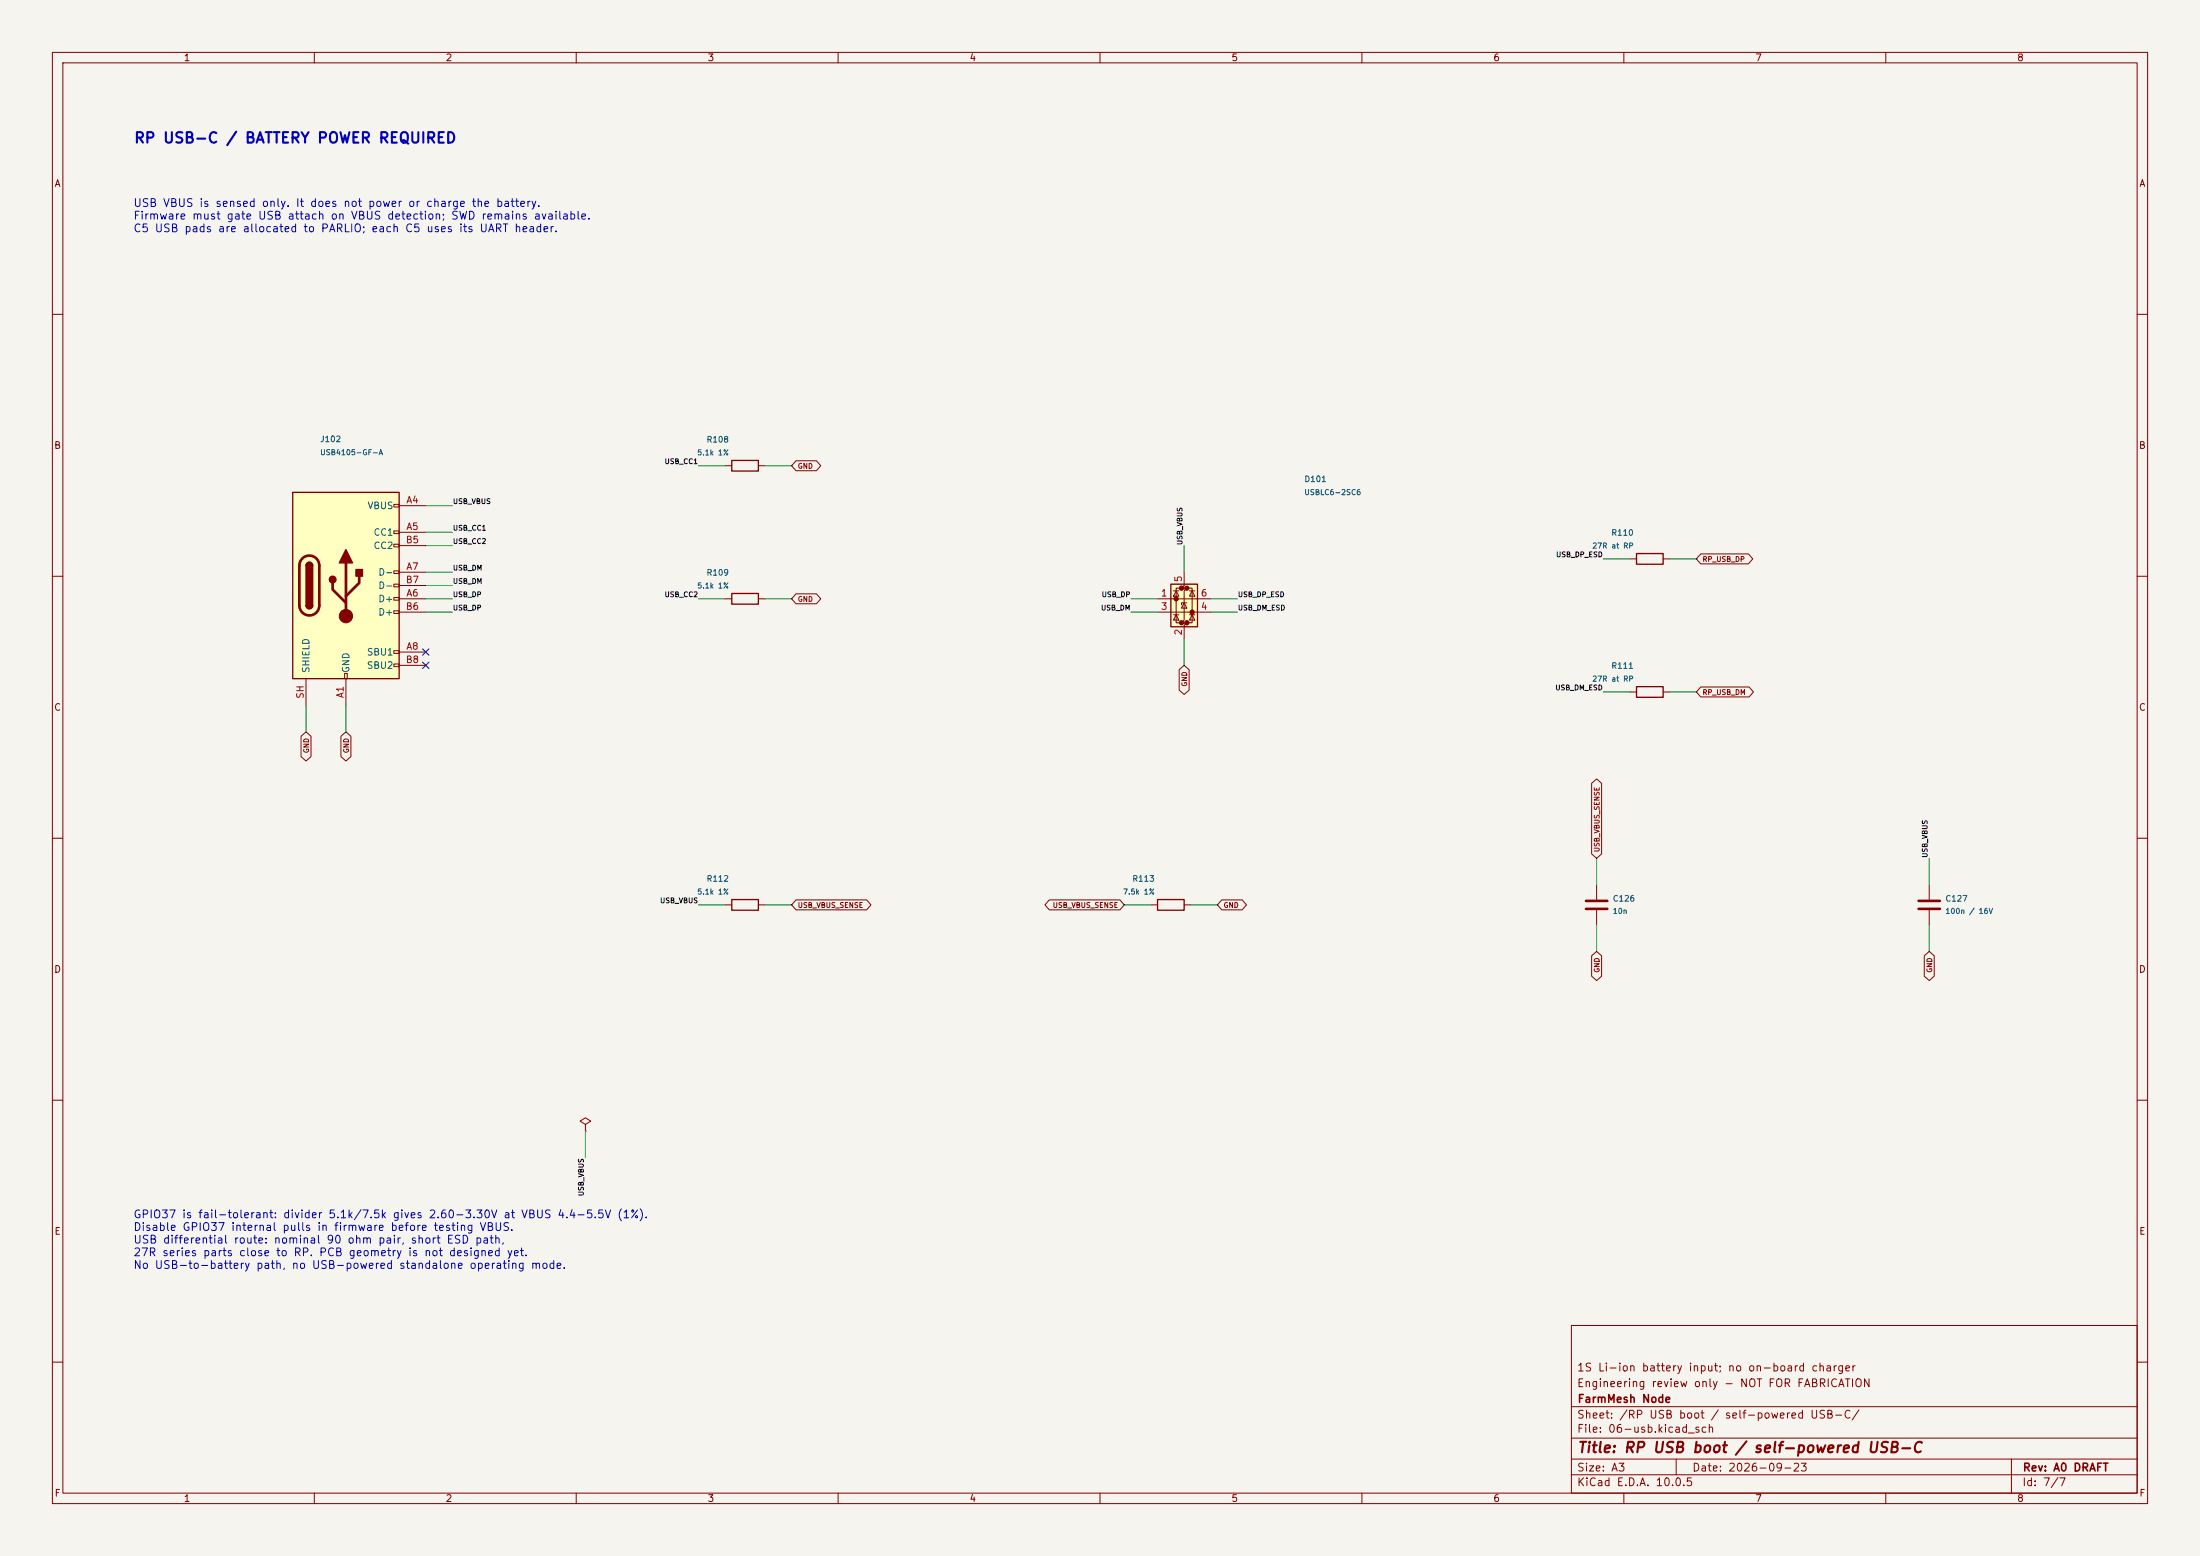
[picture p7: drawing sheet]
(kicad_sch
 (version 20260306)
 (generator "eeschema")
 (generator_version "10.0")
 (paper "A3")
 (title_block
  (title "RP USB boot / self-powered USB-C")
  (date "2026-09-23")
  (rev "A0 DRAFT")
  (company "FarmMesh Node")
  (comment 1 "Engineering review only - NOT FOR FABRICATION")
  (comment 2 "1S Li-ion battery input; no on-board charger"))
 (lib_symbols
  (symbol "Connector:USB_C_Receptacle_USB2.0_16P"
   (pin_names
    (offset 1.016)) (exclude_from_sim no) (in_bom yes) (on_board yes)
   (in_pos_files yes)
   (duplicate_pin_numbers_are_jumpers no)
   (property "Reference" "J" (at 0 22.225 0) (show_name no) (do_not_autoplace no) (effects (font (size 1.27 1.27))))
   (property "Value" "USB_C_Receptacle_USB2.0_16P" (at 0 19.685 0) (show_name no) (do_not_autoplace no) (effects (font (size 1.27 1.27))))
   (property "Footprint" "" (at 3.81 0 0) (show_name no) (do_not_autoplace no) (hide yes) (effects (font (size 1.27 1.27))))
   (property "Datasheet" "https://www.usb.org/sites/default/files/documents/usb_type-c.zip" (at 3.81 0 0) (show_name no) (do_not_autoplace no) (hide yes) (effects (font (size 1.27 1.27))))
   (property "Description" "USB 2.0-only 16P Type-C Receptacle connector" (at 0 0 0) (show_name no) (do_not_autoplace no) (hide yes) (effects (font (size 1.27 1.27))))
   (symbol "USB_C_Receptacle_USB2.0_16P_0_0"
    (rectangle (start -0.254 -17.78) (end 0.254 -16.764) (stroke (width 0) (type default)) (fill (type none)))
    (rectangle (start 10.16 15.494) (end 9.144 14.986) (stroke (width 0) (type default)) (fill (type none)))
    (rectangle (start 10.16 10.414) (end 9.144 9.906) (stroke (width 0) (type default)) (fill (type none)))
    (rectangle (start 10.16 7.874) (end 9.144 7.366) (stroke (width 0) (type default)) (fill (type none)))
    (rectangle (start 10.16 2.794) (end 9.144 2.286) (stroke (width 0) (type default)) (fill (type none)))
    (rectangle (start 10.16 0.254) (end 9.144 -0.254) (stroke (width 0) (type default)) (fill (type none)))
    (rectangle (start 10.16 -2.286) (end 9.144 -2.794) (stroke (width 0) (type default)) (fill (type none)))
    (rectangle (start 10.16 -4.826) (end 9.144 -5.334) (stroke (width 0) (type default)) (fill (type none)))
    (rectangle (start 10.16 -12.446) (end 9.144 -12.954) (stroke (width 0) (type default)) (fill (type none)))
    (rectangle (start 10.16 -14.986) (end 9.144 -15.494) (stroke (width 0) (type default)) (fill (type none))))
   (symbol "USB_C_Receptacle_USB2.0_16P_0_1"
    (rectangle (start -10.16 17.78) (end 10.16 -17.78) (stroke (width 0.254) (type default)) (fill (type background)))
    (polyline (pts (xy -8.89 -3.81) (xy -8.89 3.81)) (stroke (width 0.508) (type default)) (fill (type none)))
    (rectangle (start -7.62 -3.81) (end -6.35 3.81) (stroke (width 0.254) (type default)) (fill (type outline)))
    (arc (start -7.62 3.81) (mid -6.985 4.4423) (end -6.35 3.81) (stroke (width 0.254) (type default)) (fill (type none)))
    (arc (start -7.62 3.81) (mid -6.985 4.4423) (end -6.35 3.81) (stroke (width 0.254) (type default)) (fill (type outline)))
    (arc (start -8.89 3.81) (mid -6.985 5.7067) (end -5.08 3.81) (stroke (width 0.508) (type default)) (fill (type none)))
    (arc (start -5.08 -3.81) (mid -6.985 -5.7067) (end -8.89 -3.81) (stroke (width 0.508) (type default)) (fill (type none)))
    (arc (start -6.35 -3.81) (mid -6.985 -4.4423) (end -7.62 -3.81) (stroke (width 0.254) (type default)) (fill (type none)))
    (arc (start -6.35 -3.81) (mid -6.985 -4.4423) (end -7.62 -3.81) (stroke (width 0.254) (type default)) (fill (type outline)))
    (polyline (pts (xy -5.08 3.81) (xy -5.08 -3.81)) (stroke (width 0.508) (type default)) (fill (type none)))
    (circle (center -2.54 1.143) (radius 0.635) (stroke (width 0.254) (type default)) (fill (type outline)))
    (polyline (pts (xy -1.27 4.318) (xy 0 6.858) (xy 1.27 4.318) (xy -1.27 4.318)) (stroke (width 0.254) (type default)) (fill (type outline)))
    (polyline (pts (xy 0 -2.032) (xy 2.54 0.508) (xy 2.54 1.778)) (stroke (width 0.508) (type default)) (fill (type none)))
    (polyline (pts (xy 0 -3.302) (xy -2.54 -0.762) (xy -2.54 0.508)) (stroke (width 0.508) (type default)) (fill (type none)))
    (polyline (pts (xy 0 -5.842) (xy 0 4.318)) (stroke (width 0.508) (type default)) (fill (type none)))
    (circle (center 0 -5.842) (radius 1.27) (stroke (width 0) (type default)) (fill (type outline)))
    (rectangle (start 1.905 1.778) (end 3.175 3.048) (stroke (width 0.254) (type default)) (fill (type outline))))
   (symbol "USB_C_Receptacle_USB2.0_16P_1_1"
    (pin passive line (at 0 -22.86 90) (length 5.08) (name "GND" (effects (font (size 1.27 1.27)))) (number "A1" (effects (font (size 1.27 1.27)))))
    (pin passive line (at 15.24 15.24 180) (length 5.08) (name "VBUS" (effects (font (size 1.27 1.27)))) (number "A4" (effects (font (size 1.27 1.27)))))
    (pin bidirectional line (at 15.24 10.16 180) (length 5.08) (name "CC1" (effects (font (size 1.27 1.27)))) (number "A5" (effects (font (size 1.27 1.27)))))
    (pin bidirectional line (at 15.24 -2.54 180) (length 5.08) (name "D+" (effects (font (size 1.27 1.27)))) (number "A6" (effects (font (size 1.27 1.27)))))
    (pin bidirectional line (at 15.24 2.54 180) (length 5.08) (name "D-" (effects (font (size 1.27 1.27)))) (number "A7" (effects (font (size 1.27 1.27)))))
    (pin bidirectional line (at 15.24 -12.7 180) (length 5.08) (name "SBU1" (effects (font (size 1.27 1.27)))) (number "A8" (effects (font (size 1.27 1.27)))))
    (pin passive line (at 15.24 15.24 180) (length 5.08) (hide yes) (name "VBUS" (effects (font (size 1.27 1.27)))) (number "A9" (effects (font (size 1.27 1.27)))))
    (pin passive line (at 0 -22.86 90) (length 5.08) (hide yes) (name "GND" (effects (font (size 1.27 1.27)))) (number "A12" (effects (font (size 1.27 1.27)))))
    (pin passive line (at 0 -22.86 90) (length 5.08) (hide yes) (name "GND" (effects (font (size 1.27 1.27)))) (number "B1" (effects (font (size 1.27 1.27)))))
    (pin passive line (at 15.24 15.24 180) (length 5.08) (hide yes) (name "VBUS" (effects (font (size 1.27 1.27)))) (number "B4" (effects (font (size 1.27 1.27)))))
    (pin bidirectional line (at 15.24 7.62 180) (length 5.08) (name "CC2" (effects (font (size 1.27 1.27)))) (number "B5" (effects (font (size 1.27 1.27)))))
    (pin bidirectional line (at 15.24 -5.08 180) (length 5.08) (name "D+" (effects (font (size 1.27 1.27)))) (number "B6" (effects (font (size 1.27 1.27)))))
    (pin bidirectional line (at 15.24 0 180) (length 5.08) (name "D-" (effects (font (size 1.27 1.27)))) (number "B7" (effects (font (size 1.27 1.27)))))
    (pin bidirectional line (at 15.24 -15.24 180) (length 5.08) (name "SBU2" (effects (font (size 1.27 1.27)))) (number "B8" (effects (font (size 1.27 1.27)))))
    (pin passive line (at 15.24 15.24 180) (length 5.08) (hide yes) (name "VBUS" (effects (font (size 1.27 1.27)))) (number "B9" (effects (font (size 1.27 1.27)))))
    (pin passive line (at 0 -22.86 90) (length 5.08) (hide yes) (name "GND" (effects (font (size 1.27 1.27)))) (number "B12" (effects (font (size 1.27 1.27)))))
    (pin passive line (at -7.62 -22.86 90) (length 5.08) (name "SHIELD" (effects (font (size 1.27 1.27)))) (number "SH" (effects (font (size 1.27 1.27))))))
   (embedded_fonts no))
  (symbol "Device:C"
   (pin_numbers (hide yes))
   (pin_names
    (offset 0.254)) (exclude_from_sim no) (in_bom yes) (on_board yes)
   (in_pos_files yes)
   (duplicate_pin_numbers_are_jumpers no)
   (property "Reference" "C" (at 0.635 2.54 0) (show_name no) (do_not_autoplace no) (effects (font (size 1.27 1.27)) (justify left)))
   (property "Value" "C" (at 0.635 -2.54 0) (show_name no) (do_not_autoplace no) (effects (font (size 1.27 1.27)) (justify left)))
   (property "Footprint" "" (at 0.9652 -3.81 0) (show_name no) (do_not_autoplace no) (hide yes) (effects (font (size 1.27 1.27))))
   (property "Datasheet" "" (at 0 0 0) (show_name no) (do_not_autoplace no) (hide yes) (effects (font (size 1.27 1.27))))
   (property "Description" "Unpolarized capacitor" (at 0 0 0) (show_name no) (do_not_autoplace no) (hide yes) (effects (font (size 1.27 1.27))))
   (symbol "C_0_1"
    (polyline (pts (xy -2.032 0.762) (xy 2.032 0.762)) (stroke (width 0.508) (type default)) (fill (type none)))
    (polyline (pts (xy -2.032 -0.762) (xy 2.032 -0.762)) (stroke (width 0.508) (type default)) (fill (type none))))
   (symbol "C_1_1"
    (pin passive line (at 0 3.81 270) (length 2.794) (name "" (effects (font (size 1.27 1.27)))) (number "1" (effects (font (size 1.27 1.27)))))
    (pin passive line (at 0 -3.81 90) (length 2.794) (name "" (effects (font (size 1.27 1.27)))) (number "2" (effects (font (size 1.27 1.27))))))
   (embedded_fonts no))
  (symbol "Device:R"
   (pin_numbers (hide yes))
   (pin_names
    (offset 0)) (exclude_from_sim no) (in_bom yes) (on_board yes)
   (in_pos_files yes)
   (duplicate_pin_numbers_are_jumpers no)
   (property "Reference" "R" (at 2.032 0 90) (show_name no) (do_not_autoplace no) (effects (font (size 1.27 1.27))))
   (property "Value" "R" (at 0 0 90) (show_name no) (do_not_autoplace no) (effects (font (size 1.27 1.27))))
   (property "Footprint" "" (at -1.778 0 90) (show_name no) (do_not_autoplace no) (hide yes) (effects (font (size 1.27 1.27))))
   (property "Datasheet" "" (at 0 0 0) (show_name no) (do_not_autoplace no) (hide yes) (effects (font (size 1.27 1.27))))
   (property "Description" "Resistor" (at 0 0 0) (show_name no) (do_not_autoplace no) (hide yes) (effects (font (size 1.27 1.27))))
   (symbol "R_0_1"
    (rectangle (start -1.016 -2.54) (end 1.016 2.54) (stroke (width 0.254) (type default)) (fill (type none))))
   (symbol "R_1_1"
    (pin passive line (at 0 3.81 270) (length 1.27) (name "" (effects (font (size 1.27 1.27)))) (number "1" (effects (font (size 1.27 1.27)))))
    (pin passive line (at 0 -3.81 90) (length 1.27) (name "" (effects (font (size 1.27 1.27)))) (number "2" (effects (font (size 1.27 1.27))))))
   (embedded_fonts no))
  (symbol "Power_Protection:USBLC6-2SC6"
   (pin_names (hide yes)) (exclude_from_sim no) (in_bom yes) (on_board yes)
   (in_pos_files yes)
   (duplicate_pin_numbers_are_jumpers no)
   (property "Reference" "U" (at 0.635 5.715 0) (show_name no) (do_not_autoplace no) (effects (font (size 1.27 1.27)) (justify left)))
   (property "Value" "USBLC6-2SC6" (at 0.635 3.81 0) (show_name no) (do_not_autoplace no) (effects (font (size 1.27 1.27)) (justify left)))
   (property "Footprint" "Package_TO_SOT_SMD:SOT-23-6" (at 1.27 -6.35 0) (show_name no) (do_not_autoplace no) (hide yes) (effects (font (size 1.27 1.27)
    (italic yes)) (justify left)))
   (property "Datasheet" "https://www.st.com/resource/en/datasheet/usblc6-2.pdf" (at 1.27 -8.255 0) (show_name no) (do_not_autoplace no) (hide yes) (effects (font (size 1.27 1.27)) (justify left)))
   (property "Description" "Very low capacitance ESD protection diode, 2 data-line, SOT-23-6" (at 0 0 0) (show_name no) (do_not_autoplace no) (hide yes) (effects (font (size 1.27 1.27))))
   (symbol "USBLC6-2SC6_0_0"
    (circle (center -1.524 0) (radius 0.0001) (stroke (width 0.508) (type default)) (fill (type none)))
    (circle (center -0.508 2.032) (radius 0.0001) (stroke (width 0.508) (type default)) (fill (type none)))
    (circle (center -0.508 -4.572) (radius 0.0001) (stroke (width 0.508) (type default)) (fill (type none)))
    (circle (center 0.508 2.032) (radius 0.0001) (stroke (width 0.508) (type default)) (fill (type none)))
    (circle (center 0.508 -4.572) (radius 0.0001) (stroke (width 0.508) (type default)) (fill (type none)))
    (circle (center 1.524 -2.54) (radius 0.0001) (stroke (width 0.508) (type default)) (fill (type none))))
   (symbol "USBLC6-2SC6_0_1"
    (polyline (pts (xy -2.54 0) (xy 2.54 0)) (stroke (width 0) (type default)) (fill (type none)))
    (polyline (pts (xy -2.54 -2.54) (xy 2.54 -2.54)) (stroke (width 0) (type default)) (fill (type none)))
    (polyline (pts (xy -2.032 0.508) (xy -1.016 0.508) (xy -1.524 1.524) (xy -2.032 0.508)) (stroke (width 0) (type default)) (fill (type none)))
    (polyline (pts (xy -2.032 -3.048) (xy -1.016 -3.048)) (stroke (width 0) (type default)) (fill (type none)))
    (polyline (pts (xy -1.016 1.524) (xy -2.032 1.524)) (stroke (width 0) (type default)) (fill (type none)))
    (polyline (pts (xy -1.016 -4.064) (xy -2.032 -4.064) (xy -1.524 -3.048) (xy -1.016 -4.064)) (stroke (width 0) (type default)) (fill (type none)))
    (polyline (pts (xy -0.508 -1.143) (xy -0.508 -0.762) (xy 0.508 -0.762)) (stroke (width 0) (type default)) (fill (type none)))
    (polyline (pts (xy 0 2.54) (xy -0.508 2.032) (xy 0.508 2.032) (xy 0 1.524) (xy 0 -4.064) (xy -0.508 -4.572) (xy 0.508 -4.572) (xy 0 -5.08)) (stroke (width 0) (type default)) (fill (type none)))
    (polyline (pts (xy 0.508 -1.778) (xy -0.508 -1.778) (xy 0 -0.762) (xy 0.508 -1.778)) (stroke (width 0) (type default)) (fill (type none)))
    (polyline (pts (xy 1.016 1.524) (xy 2.032 1.524)) (stroke (width 0) (type default)) (fill (type none)))
    (polyline (pts (xy 1.016 -3.048) (xy 2.032 -3.048)) (stroke (width 0) (type default)) (fill (type none)))
    (polyline (pts (xy 2.032 0.508) (xy 1.016 0.508) (xy 1.524 1.524) (xy 2.032 0.508)) (stroke (width 0) (type default)) (fill (type none)))
    (polyline (pts (xy 2.032 -4.064) (xy 1.016 -4.064) (xy 1.524 -3.048) (xy 2.032 -4.064)) (stroke (width 0) (type default)) (fill (type none))))
   (symbol "USBLC6-2SC6_1_1"
    (rectangle (start -2.54 2.794) (end 2.54 -5.334) (stroke (width 0.254) (type default)) (fill (type background)))
    (polyline (pts (xy -0.508 2.032) (xy -1.524 2.032) (xy -1.524 -4.572) (xy -0.508 -4.572)) (stroke (width 0) (type default)) (fill (type none)))
    (polyline (pts (xy 0.508 -4.572) (xy 1.524 -4.572) (xy 1.524 2.032) (xy 0.508 2.032)) (stroke (width 0) (type default)) (fill (type none)))
    (pin passive line (at -5.08 0 0) (length 2.54) (name "I/O1" (effects (font (size 1.27 1.27)))) (number "1" (effects (font (size 1.27 1.27)))))
    (pin passive line (at 0 -7.62 90) (length 2.54) (name "GND" (effects (font (size 1.27 1.27)))) (number "2" (effects (font (size 1.27 1.27)))))
    (pin passive line (at -5.08 -2.54 0) (length 2.54) (name "I/O2" (effects (font (size 1.27 1.27)))) (number "3" (effects (font (size 1.27 1.27)))))
    (pin passive line (at 5.08 -2.54 180) (length 2.54) (name "I/O2" (effects (font (size 1.27 1.27)))) (number "4" (effects (font (size 1.27 1.27)))))
    (pin passive line (at 0 5.08 270) (length 2.54) (name "VBUS" (effects (font (size 1.27 1.27)))) (number "5" (effects (font (size 1.27 1.27)))))
    (pin passive line (at 5.08 0 180) (length 2.54) (name "I/O1" (effects (font (size 1.27 1.27)))) (number "6" (effects (font (size 1.27 1.27))))))
   (embedded_fonts no))
  (symbol "power:PWR_FLAG"
   (power global)
   (pin_numbers (hide yes))
   (pin_names
    (offset 0) (hide yes)) (exclude_from_sim no) (in_bom yes) (on_board yes)
   (in_pos_files yes)
   (duplicate_pin_numbers_are_jumpers no)
   (property "Reference" "#FLG" (at 0 1.905 0) (show_name no) (do_not_autoplace no) (hide yes) (effects (font (size 1.27 1.27))))
   (property "Value" "PWR_FLAG" (at 0 3.81 0) (show_name no) (do_not_autoplace no) (effects (font (size 1.27 1.27))))
   (property "Footprint" "" (at 0 0 0) (show_name no) (do_not_autoplace no) (hide yes) (effects (font (size 1.27 1.27))))
   (property "Datasheet" "" (at 0 0 0) (show_name no) (do_not_autoplace no) (hide yes) (effects (font (size 1.27 1.27))))
   (property "Description" "Special symbol for telling ERC where power comes from" (at 0 0 0) (show_name no) (do_not_autoplace no) (hide yes) (effects (font (size 1.27 1.27))))
   (symbol "PWR_FLAG_0_0"
    (pin power_out line (at 0 0 90) (length 0) (name "" (effects (font (size 1.27 1.27)))) (number "1" (effects (font (size 1.27 1.27))))))
   (symbol "PWR_FLAG_0_1"
    (polyline (pts (xy 0 0) (xy 0 1.27) (xy -1.016 1.905) (xy 0 2.54) (xy 1.016 1.905) (xy 0 1.27)) (stroke (width 0) (type default)) (fill (type none))))
   (embedded_fonts no)))
 (text "GPIO37 is fail-tolerant: divider 5.1k/7.5k gives 2.60-3.30V at VBUS 4.4-5.5V (1%).\nDisable GPIO37 internal pulls in firmware before testing VBUS.\nUSB differential route: nominal 90 ohm pair, short ESD path,\n27R series parts close to RP. PCB geometry is not designed yet.\nNo USB-to-battery path, no USB-powered standalone operating mode."
  (exclude_from_sim no)
  (at 25.4 231.14 0)
  (effects (font (size 1.5 1.5)) (justify left top)))
 (text "USB VBUS is sensed only. It does not power or charge the battery.\nFirmware must gate USB attach on VBUS detection; SWD remains available.\nC5 USB pads are allocated to PARLIO; each C5 uses its UART header."
  (exclude_from_sim no)
  (at 25.4 38.1 0)
  (effects (font (size 1.5 1.5)) (justify left top)))
 (text "RP USB-C / BATTERY POWER REQUIRED"
  (exclude_from_sim no)
  (at 25.4 25.4 0)
  (effects (font (size 2 2)
    (bold yes)) (justify left top)))
 (no_connect
  (at 81.28 124.46))
 (no_connect
  (at 81.28 127))
 (wire
  (pts (xy 219.71 172.72) (xy 214.63 172.72))
  (stroke (width 0) (type default)))
 (wire
  (pts (xy 138.43 114.3) (xy 133.35 114.3))
  (stroke (width 0) (type default)))
 (wire
  (pts (xy 81.28 114.3) (xy 86.36 114.3))
  (stroke (width 0) (type default)))
 (wire
  (pts (xy 231.14 114.3) (xy 236.22 114.3))
  (stroke (width 0) (type default)))
 (wire
  (pts (xy 220.98 116.84) (xy 215.9 116.84))
  (stroke (width 0) (type default)))
 (wire
  (pts (xy 81.28 109.22) (xy 86.36 109.22))
  (stroke (width 0) (type default)))
 (wire
  (pts (xy 111.76 215.9) (xy 111.76 220.98))
  (stroke (width 0) (type default)))
 (wire
  (pts (xy 311.15 106.68) (xy 306.07 106.68))
  (stroke (width 0) (type default)))
 (wire
  (pts (xy 304.8 176.53) (xy 304.8 181.61))
  (stroke (width 0) (type default)))
 (wire
  (pts (xy 231.14 116.84) (xy 236.22 116.84))
  (stroke (width 0) (type default)))
 (wire
  (pts (xy 138.43 88.9) (xy 133.35 88.9))
  (stroke (width 0) (type default)))
 (wire
  (pts (xy 66.04 134.62) (xy 66.04 139.7))
  (stroke (width 0) (type default)))
 (wire
  (pts (xy 311.15 132.08) (xy 306.07 132.08))
  (stroke (width 0) (type default)))
 (wire
  (pts (xy 368.3 176.53) (xy 368.3 181.61))
  (stroke (width 0) (type default)))
 (wire
  (pts (xy 81.28 101.6) (xy 86.36 101.6))
  (stroke (width 0) (type default)))
 (wire
  (pts (xy 226.06 121.92) (xy 226.06 127))
  (stroke (width 0) (type default)))
 (wire
  (pts (xy 146.05 88.9) (xy 151.13 88.9))
  (stroke (width 0) (type default)))
 (wire
  (pts (xy 227.33 172.72) (xy 232.41 172.72))
  (stroke (width 0) (type default)))
 (wire
  (pts (xy 226.06 109.22) (xy 226.06 104.14))
  (stroke (width 0) (type default)))
 (wire
  (pts (xy 81.28 111.76) (xy 86.36 111.76))
  (stroke (width 0) (type default)))
 (wire
  (pts (xy 368.3 168.91) (xy 368.3 163.83))
  (stroke (width 0) (type default)))
 (wire
  (pts (xy 81.28 104.14) (xy 86.36 104.14))
  (stroke (width 0) (type default)))
 (wire
  (pts (xy 146.05 172.72) (xy 151.13 172.72))
  (stroke (width 0) (type default)))
 (wire
  (pts (xy 81.28 116.84) (xy 86.36 116.84))
  (stroke (width 0) (type default)))
 (wire
  (pts (xy 318.77 106.68) (xy 323.85 106.68))
  (stroke (width 0) (type default)))
 (wire
  (pts (xy 138.43 172.72) (xy 133.35 172.72))
  (stroke (width 0) (type default)))
 (wire
  (pts (xy 220.98 114.3) (xy 215.9 114.3))
  (stroke (width 0) (type default)))
 (wire
  (pts (xy 318.77 132.08) (xy 323.85 132.08))
  (stroke (width 0) (type default)))
 (wire
  (pts (xy 81.28 96.52) (xy 86.36 96.52))
  (stroke (width 0) (type default)))
 (wire
  (pts (xy 58.42 134.62) (xy 58.42 139.7))
  (stroke (width 0) (type default)))
 (wire
  (pts (xy 146.05 114.3) (xy 151.13 114.3))
  (stroke (width 0) (type default)))
 (wire
  (pts (xy 304.8 168.91) (xy 304.8 163.83))
  (stroke (width 0) (type default)))
 (label "USB_DP_ESD"
  (at 306.07 106.68 180)
  (effects (font (size 0.95 0.95)) (justify right bottom)))
 (label "USB_DP"
  (at 215.9 114.3 180)
  (effects (font (size 0.95 0.95)) (justify right bottom)))
 (label "USB_DM_ESD"
  (at 306.07 132.08 180)
  (effects (font (size 0.95 0.95)) (justify right bottom)))
 (label "USB_CC1"
  (at 133.35 88.9 180)
  (effects (font (size 0.95 0.95)) (justify right bottom)))
 (label "USB_DM"
  (at 86.36 109.22 0)
  (effects (font (size 0.95 0.95)) (justify left bottom)))
 (label "USB_VBUS"
  (at 133.35 172.72 180)
  (effects (font (size 0.95 0.95)) (justify right bottom)))
 (label "USB_VBUS"
  (at 111.76 220.98 270)
  (effects (font (size 0.95 0.95)) (justify right bottom)))
 (label "USB_VBUS"
  (at 368.3 163.83 90)
  (effects (font (size 0.95 0.95)) (justify left bottom)))
 (label "USB_DP"
  (at 86.36 116.84 0)
  (effects (font (size 0.95 0.95)) (justify left bottom)))
 (label "USB_DM"
  (at 86.36 111.76 0)
  (effects (font (size 0.95 0.95)) (justify left bottom)))
 (label "USB_CC2"
  (at 86.36 104.14 0)
  (effects (font (size 0.95 0.95)) (justify left bottom)))
 (label "USB_CC2"
  (at 133.35 114.3 180)
  (effects (font (size 0.95 0.95)) (justify right bottom)))
 (label "USB_DP"
  (at 86.36 114.3 0)
  (effects (font (size 0.95 0.95)) (justify left bottom)))
 (label "USB_DM_ESD"
  (at 236.22 116.84 0)
  (effects (font (size 0.95 0.95)) (justify left bottom)))
 (label "USB_DP_ESD"
  (at 236.22 114.3 0)
  (effects (font (size 0.95 0.95)) (justify left bottom)))
 (label "USB_VBUS"
  (at 226.06 104.14 90)
  (effects (font (size 0.95 0.95)) (justify left bottom)))
 (label "USB_DM"
  (at 215.9 116.84 180)
  (effects (font (size 0.95 0.95)) (justify right bottom)))
 (label "USB_CC1"
  (at 86.36 101.6 0)
  (effects (font (size 0.95 0.95)) (justify left bottom)))
 (label "USB_VBUS"
  (at 86.36 96.52 0)
  (effects (font (size 0.95 0.95)) (justify left bottom)))
 (global_label "GND"
  (shape bidirectional)
  (at 58.42 139.7 270)
  (effects (font (size 0.95 0.95)) (justify right))
  (property "Intersheetrefs" "${INTERSHEET_REFS}" (at 58.42 139.7 0) (hide yes) (show_name no) (do_not_autoplace no) (effects (font (size 0.8 0.8)))))
 (global_label "GND"
  (shape bidirectional)
  (at 151.13 114.3 0)
  (effects (font (size 0.95 0.95)) (justify left))
  (property "Intersheetrefs" "${INTERSHEET_REFS}" (at 151.13 114.3 0) (hide yes) (show_name no) (do_not_autoplace no) (effects (font (size 0.8 0.8)))))
 (global_label "GND"
  (shape bidirectional)
  (at 226.06 127 270)
  (effects (font (size 0.95 0.95)) (justify right))
  (property "Intersheetrefs" "${INTERSHEET_REFS}" (at 226.06 127 0) (hide yes) (show_name no) (do_not_autoplace no) (effects (font (size 0.8 0.8)))))
 (global_label "USB_VBUS_SENSE"
  (shape bidirectional)
  (at 214.63 172.72 180)
  (effects (font (size 0.95 0.95)) (justify right))
  (property "Intersheetrefs" "${INTERSHEET_REFS}" (at 214.63 172.72 0) (hide yes) (show_name no) (do_not_autoplace no) (effects (font (size 0.8 0.8)))))
 (global_label "RP_USB_DM"
  (shape bidirectional)
  (at 323.85 132.08 0)
  (effects (font (size 0.95 0.95)) (justify left))
  (property "Intersheetrefs" "${INTERSHEET_REFS}" (at 323.85 132.08 0) (hide yes) (show_name no) (do_not_autoplace no) (effects (font (size 0.8 0.8)))))
 (global_label "USB_VBUS_SENSE"
  (shape bidirectional)
  (at 304.8 163.83 90)
  (effects (font (size 0.95 0.95)) (justify left))
  (property "Intersheetrefs" "${INTERSHEET_REFS}" (at 304.8 163.83 0) (hide yes) (show_name no) (do_not_autoplace no) (effects (font (size 0.8 0.8)))))
 (global_label "GND"
  (shape bidirectional)
  (at 151.13 88.9 0)
  (effects (font (size 0.95 0.95)) (justify left))
  (property "Intersheetrefs" "${INTERSHEET_REFS}" (at 151.13 88.9 0) (hide yes) (show_name no) (do_not_autoplace no) (effects (font (size 0.8 0.8)))))
 (global_label "USB_VBUS_SENSE"
  (shape bidirectional)
  (at 151.13 172.72 0)
  (effects (font (size 0.95 0.95)) (justify left))
  (property "Intersheetrefs" "${INTERSHEET_REFS}" (at 151.13 172.72 0) (hide yes) (show_name no) (do_not_autoplace no) (effects (font (size 0.8 0.8)))))
 (global_label "GND"
  (shape bidirectional)
  (at 304.8 181.61 270)
  (effects (font (size 0.95 0.95)) (justify right))
  (property "Intersheetrefs" "${INTERSHEET_REFS}" (at 304.8 181.61 0) (hide yes) (show_name no) (do_not_autoplace no) (effects (font (size 0.8 0.8)))))
 (global_label "RP_USB_DP"
  (shape bidirectional)
  (at 323.85 106.68 0)
  (effects (font (size 0.95 0.95)) (justify left))
  (property "Intersheetrefs" "${INTERSHEET_REFS}" (at 323.85 106.68 0) (hide yes) (show_name no) (do_not_autoplace no) (effects (font (size 0.8 0.8)))))
 (global_label "GND"
  (shape bidirectional)
  (at 232.41 172.72 0)
  (effects (font (size 0.95 0.95)) (justify left))
  (property "Intersheetrefs" "${INTERSHEET_REFS}" (at 232.41 172.72 0) (hide yes) (show_name no) (do_not_autoplace no) (effects (font (size 0.8 0.8)))))
 (global_label "GND"
  (shape bidirectional)
  (at 368.3 181.61 270)
  (effects (font (size 0.95 0.95)) (justify right))
  (property "Intersheetrefs" "${INTERSHEET_REFS}" (at 368.3 181.61 0) (hide yes) (show_name no) (do_not_autoplace no) (effects (font (size 0.8 0.8)))))
 (global_label "GND"
  (shape bidirectional)
  (at 66.04 139.7 270)
  (effects (font (size 0.95 0.95)) (justify right))
  (property "Intersheetrefs" "${INTERSHEET_REFS}" (at 66.04 139.7 0) (hide yes) (show_name no) (do_not_autoplace no) (effects (font (size 0.8 0.8)))))
 (symbol
  (lib_id "Connector:USB_C_Receptacle_USB2.0_16P")
  (at 66.04 111.76 0)
  (unit 1)
  (body_style 1)
  (exclude_from_sim no)
  (in_bom yes)
  (on_board yes)
  (in_pos_files yes)
  (dnp no)
  (property "Reference" "J102" (at 61.04 83.82 0) (show_name no) (do_not_autoplace no) (effects (font (size 1.1 1.1)) (justify left)))
  (property "Value" "USB4105-GF-A" (at 61.04 86.36 0) (show_name no) (do_not_autoplace no) (effects (font (size 1 1)) (justify left)))
  (property "Footprint" "Connector_USB:USB_C_Receptacle_GCT_USB4105-xx-A_16P_TopMnt_Horizontal" (at 66.04 111.76 0) (hide yes) (show_name no) (do_not_autoplace no) (effects (font (size 1 1))))
  (property "Datasheet" "https://www.usb.org/sites/default/files/documents/usb_type-c.zip" (at 66.04 111.76 0) (hide yes) (show_name no) (do_not_autoplace no) (effects (font (size 1 1))))
  (property "Description" "" (at 66.04 111.76 0) (show_name no) (do_not_autoplace no) (effects (font (size 1.27 1.27))))
  (property "MPN" "USB4105-GF-A" (at 66.04 111.76 0) (hide yes) (show_name no) (do_not_autoplace no) (effects (font (size 1 1))))
  (pin "A1")
  (pin "A4")
  (pin "A5")
  (pin "A6")
  (pin "A7")
  (pin "A8")
  (pin "A9")
  (pin "A12")
  (pin "B1")
  (pin "B4")
  (pin "B5")
  (pin "B6")
  (pin "B7")
  (pin "B8")
  (pin "B9")
  (pin "B12")
  (pin "SH"))
 (symbol
  (lib_id "Device:R")
  (at 314.96 132.08 90)
  (unit 1)
  (body_style 1)
  (exclude_from_sim no)
  (in_bom yes)
  (on_board yes)
  (in_pos_files yes)
  (dnp no)
  (property "Reference" "R111" (at 311.96 127.08 90) (show_name no) (do_not_autoplace no) (effects (font (size 1.1 1.1)) (justify left)))
  (property "Value" "27R at RP" (at 311.96 129.58 90) (show_name no) (do_not_autoplace no) (effects (font (size 1 1)) (justify left)))
  (property "Footprint" "Resistor_SMD:R_0603_1608Metric" (at 314.96 132.08 0) (hide yes) (show_name no) (do_not_autoplace no) (effects (font (size 1 1))))
  (property "Datasheet" "" (at 314.96 132.08 0) (hide yes) (show_name no) (do_not_autoplace no) (effects (font (size 1 1))))
  (property "Description" "" (at 314.96 132.08 0) (show_name no) (do_not_autoplace no) (effects (font (size 1.27 1.27))))
  (pin "1")
  (pin "2"))
 (symbol
  (lib_id "Device:R")
  (at 223.52 172.72 90)
  (unit 1)
  (body_style 1)
  (exclude_from_sim no)
  (in_bom yes)
  (on_board yes)
  (in_pos_files yes)
  (dnp no)
  (property "Reference" "R113" (at 220.52 167.72 90) (show_name no) (do_not_autoplace no) (effects (font (size 1.1 1.1)) (justify left)))
  (property "Value" "7.5k 1%" (at 220.52 170.22 90) (show_name no) (do_not_autoplace no) (effects (font (size 1 1)) (justify left)))
  (property "Footprint" "Resistor_SMD:R_0603_1608Metric" (at 223.52 172.72 0) (hide yes) (show_name no) (do_not_autoplace no) (effects (font (size 1 1))))
  (property "Datasheet" "" (at 223.52 172.72 0) (hide yes) (show_name no) (do_not_autoplace no) (effects (font (size 1 1))))
  (property "Description" "" (at 223.52 172.72 0) (show_name no) (do_not_autoplace no) (effects (font (size 1.27 1.27))))
  (pin "1")
  (pin "2"))
 (symbol
  (lib_id "Device:C")
  (at 304.8 172.72 0)
  (unit 1)
  (body_style 1)
  (exclude_from_sim no)
  (in_bom yes)
  (on_board yes)
  (in_pos_files yes)
  (dnp no)
  (property "Reference" "C126" (at 307.8 171.52 0) (show_name no) (do_not_autoplace no) (effects (font (size 1.1 1.1)) (justify left)))
  (property "Value" "10n" (at 307.8 173.92 0) (show_name no) (do_not_autoplace no) (effects (font (size 1 1)) (justify left)))
  (property "Footprint" "Capacitor_SMD:C_0603_1608Metric" (at 304.8 172.72 0) (hide yes) (show_name no) (do_not_autoplace no) (effects (font (size 1 1))))
  (property "Datasheet" "" (at 304.8 172.72 0) (hide yes) (show_name no) (do_not_autoplace no) (effects (font (size 1 1))))
  (property "Description" "" (at 304.8 172.72 0) (show_name no) (do_not_autoplace no) (effects (font (size 1.27 1.27))))
  (pin "1")
  (pin "2"))
 (symbol
  (lib_id "Power_Protection:USBLC6-2SC6")
  (at 226.06 114.3 0)
  (unit 1)
  (body_style 1)
  (exclude_from_sim no)
  (in_bom yes)
  (on_board yes)
  (in_pos_files yes)
  (dnp no)
  (property "Reference" "D101" (at 248.92 91.44 0) (show_name no) (do_not_autoplace no) (effects (font (size 1.1 1.1)) (justify left)))
  (property "Value" "USBLC6-2SC6" (at 248.92 93.98 0) (show_name no) (do_not_autoplace no) (effects (font (size 1 1)) (justify left)))
  (property "Footprint" "Package_TO_SOT_SMD:SOT-23-6" (at 226.06 114.3 0) (hide yes) (show_name no) (do_not_autoplace no) (effects (font (size 1 1))))
  (property "Datasheet" "https://www.st.com/resource/en/datasheet/usblc6-2.pdf" (at 226.06 114.3 0) (hide yes) (show_name no) (do_not_autoplace no) (effects (font (size 1 1))))
  (property "Description" "" (at 226.06 114.3 0) (show_name no) (do_not_autoplace no) (effects (font (size 1.27 1.27))))
  (property "MPN" "USBLC6-2SC6" (at 226.06 114.3 0) (hide yes) (show_name no) (do_not_autoplace no) (effects (font (size 1 1))))
  (pin "1")
  (pin "2")
  (pin "3")
  (pin "4")
  (pin "5")
  (pin "6"))
 (symbol
  (lib_id "power:PWR_FLAG")
  (at 111.76 215.9 0)
  (unit 1)
  (body_style 1)
  (exclude_from_sim no)
  (in_bom no)
  (on_board no)
  (in_pos_files yes)
  (dnp no)
  (property "Reference" "#FLG103" (at 106.76 203.2 0) (hide yes) (show_name no) (do_not_autoplace no) (effects (font (size 1.1 1.1)) (justify left)))
  (property "Value" "USB_VBUS" (at 106.76 205.74 0) (hide yes) (show_name no) (do_not_autoplace no) (effects (font (size 1 1)) (justify left)))
  (property "Footprint" "" (at 111.76 215.9 0) (hide yes) (show_name no) (do_not_autoplace no) (effects (font (size 1 1))))
  (property "Datasheet" "" (at 111.76 215.9 0) (hide yes) (show_name no) (do_not_autoplace no) (effects (font (size 1 1))))
  (property "Description" "" (at 111.76 215.9 0) (show_name no) (do_not_autoplace no) (effects (font (size 1.27 1.27))))
  (pin "1"))
 (symbol
  (lib_id "Device:R")
  (at 142.24 172.72 90)
  (unit 1)
  (body_style 1)
  (exclude_from_sim no)
  (in_bom yes)
  (on_board yes)
  (in_pos_files yes)
  (dnp no)
  (property "Reference" "R112" (at 139.24 167.72 90) (show_name no) (do_not_autoplace no) (effects (font (size 1.1 1.1)) (justify left)))
  (property "Value" "5.1k 1%" (at 139.24 170.22 90) (show_name no) (do_not_autoplace no) (effects (font (size 1 1)) (justify left)))
  (property "Footprint" "Resistor_SMD:R_0603_1608Metric" (at 142.24 172.72 0) (hide yes) (show_name no) (do_not_autoplace no) (effects (font (size 1 1))))
  (property "Datasheet" "" (at 142.24 172.72 0) (hide yes) (show_name no) (do_not_autoplace no) (effects (font (size 1 1))))
  (property "Description" "" (at 142.24 172.72 0) (show_name no) (do_not_autoplace no) (effects (font (size 1.27 1.27))))
  (pin "1")
  (pin "2"))
 (symbol
  (lib_id "Device:C")
  (at 368.3 172.72 0)
  (unit 1)
  (body_style 1)
  (exclude_from_sim no)
  (in_bom yes)
  (on_board yes)
  (in_pos_files yes)
  (dnp no)
  (property "Reference" "C127" (at 371.3 171.52 0) (show_name no) (do_not_autoplace no) (effects (font (size 1.1 1.1)) (justify left)))
  (property "Value" "100n / 16V" (at 371.3 173.92 0) (show_name no) (do_not_autoplace no) (effects (font (size 1 1)) (justify left)))
  (property "Footprint" "Capacitor_SMD:C_0603_1608Metric" (at 368.3 172.72 0) (hide yes) (show_name no) (do_not_autoplace no) (effects (font (size 1 1))))
  (property "Datasheet" "" (at 368.3 172.72 0) (hide yes) (show_name no) (do_not_autoplace no) (effects (font (size 1 1))))
  (property "Description" "" (at 368.3 172.72 0) (show_name no) (do_not_autoplace no) (effects (font (size 1.27 1.27))))
  (pin "1")
  (pin "2"))
 (symbol
  (lib_id "Device:R")
  (at 142.24 114.3 90)
  (unit 1)
  (body_style 1)
  (exclude_from_sim no)
  (in_bom yes)
  (on_board yes)
  (in_pos_files yes)
  (dnp no)
  (property "Reference" "R109" (at 139.24 109.3 90) (show_name no) (do_not_autoplace no) (effects (font (size 1.1 1.1)) (justify left)))
  (property "Value" "5.1k 1%" (at 139.24 111.8 90) (show_name no) (do_not_autoplace no) (effects (font (size 1 1)) (justify left)))
  (property "Footprint" "Resistor_SMD:R_0603_1608Metric" (at 142.24 114.3 0) (hide yes) (show_name no) (do_not_autoplace no) (effects (font (size 1 1))))
  (property "Datasheet" "" (at 142.24 114.3 0) (hide yes) (show_name no) (do_not_autoplace no) (effects (font (size 1 1))))
  (property "Description" "" (at 142.24 114.3 0) (show_name no) (do_not_autoplace no) (effects (font (size 1.27 1.27))))
  (pin "1")
  (pin "2"))
 (symbol
  (lib_id "Device:R")
  (at 142.24 88.9 90)
  (unit 1)
  (body_style 1)
  (exclude_from_sim no)
  (in_bom yes)
  (on_board yes)
  (in_pos_files yes)
  (dnp no)
  (property "Reference" "R108" (at 139.24 83.9 90) (show_name no) (do_not_autoplace no) (effects (font (size 1.1 1.1)) (justify left)))
  (property "Value" "5.1k 1%" (at 139.24 86.4 90) (show_name no) (do_not_autoplace no) (effects (font (size 1 1)) (justify left)))
  (property "Footprint" "Resistor_SMD:R_0603_1608Metric" (at 142.24 88.9 0) (hide yes) (show_name no) (do_not_autoplace no) (effects (font (size 1 1))))
  (property "Datasheet" "" (at 142.24 88.9 0) (hide yes) (show_name no) (do_not_autoplace no) (effects (font (size 1 1))))
  (property "Description" "" (at 142.24 88.9 0) (show_name no) (do_not_autoplace no) (effects (font (size 1.27 1.27))))
  (pin "1")
  (pin "2"))
 (symbol
  (lib_id "Device:R")
  (at 314.96 106.68 90)
  (unit 1)
  (body_style 1)
  (exclude_from_sim no)
  (in_bom yes)
  (on_board yes)
  (in_pos_files yes)
  (dnp no)
  (property "Reference" "R110" (at 311.96 101.68 90) (show_name no) (do_not_autoplace no) (effects (font (size 1.1 1.1)) (justify left)))
  (property "Value" "27R at RP" (at 311.96 104.18 90) (show_name no) (do_not_autoplace no) (effects (font (size 1 1)) (justify left)))
  (property "Footprint" "Resistor_SMD:R_0603_1608Metric" (at 314.96 106.68 0) (hide yes) (show_name no) (do_not_autoplace no) (effects (font (size 1 1))))
  (property "Datasheet" "" (at 314.96 106.68 0) (hide yes) (show_name no) (do_not_autoplace no) (effects (font (size 1 1))))
  (property "Description" "" (at 314.96 106.68 0) (show_name no) (do_not_autoplace no) (effects (font (size 1.27 1.27))))
  (pin "1")
  (pin "2")))
